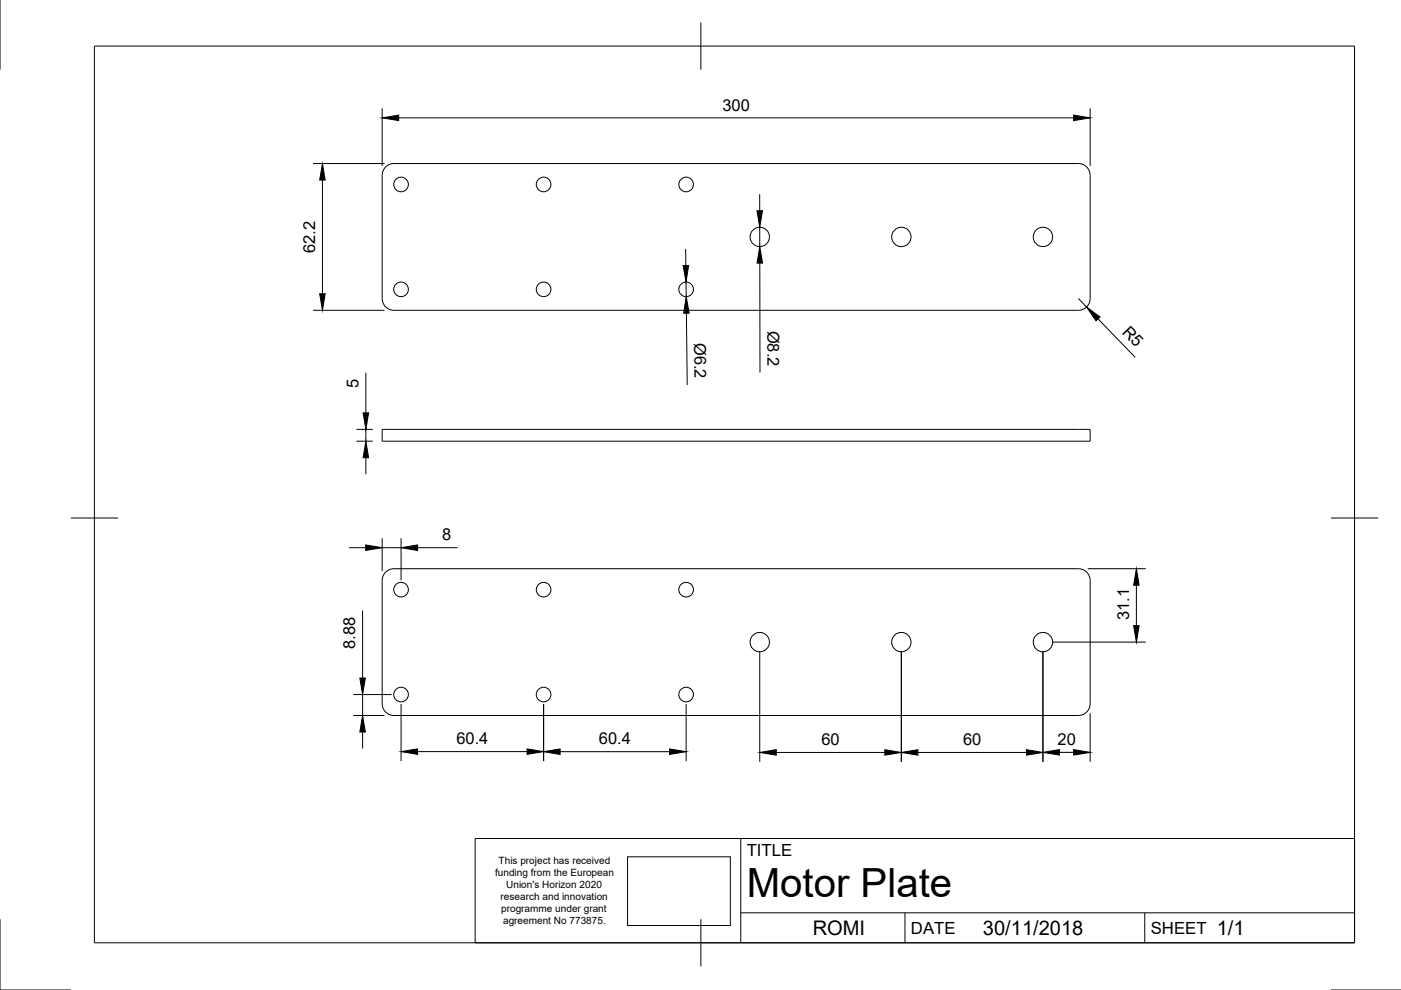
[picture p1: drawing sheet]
<svg xmlns="http://www.w3.org/2000/svg" width="297mm" height="210mm" viewBox="0 0 297 210" stroke-linecap="round" stroke-linejoin="round" font-family="sans-serif">
<!-- layer: Visible -->
<g fill="none" stroke="#000" stroke-width=".21">
<path d="M82 35.2l1-.5h.5h145.1a2.5 2.5 0 0 1 2.5 2.5v26.1a2.5 2.5 0 0 1-2.5 2.5h-145.1a2.5 2.5 0 0 1-2.5-2.5v-26.1a2.5 2.5 0 0 1 1-2zM81 91h150.1v2.5h-150.1zM82 121.1l1-.5h.5h145.1a2.5 2.5 0 0 1 2.5 2.5v26.1a2.5 2.5 0 0 1-2.5 2.5h-145.1a2.5 2.5 0 0 1-2.5-2.5v-26.1a2.5 2.5 0 0 1 1-2z"/>
<circle cx="85" cy="39.1" r="1.55"/>
<circle cx="115.3" cy="39.1" r="1.55"/>
<circle cx="145.5" cy="39.1" r="1.55"/>
<circle cx="161.1" cy="50.2" r="2.05"/>
<circle cx="191.1" cy="50.2" r="2.05"/>
<circle cx="221.1" cy="50.2" r="2.05"/>
<circle cx="85" cy="61.4" r="1.55"/>
<circle cx="115.3" cy="61.4" r="1.55"/>
<circle cx="145.5" cy="61.4" r="1.55"/>
<circle cx="85" cy="125" r="1.55"/>
<circle cx="115.3" cy="125" r="1.55"/>
<circle cx="145.5" cy="125" r="1.55"/>
<circle cx="161.1" cy="136.1" r="2.05"/>
<circle cx="191.1" cy="136.1" r="2.05"/>
<circle cx="221.1" cy="136.1" r="2.05"/>
<circle cx="85" cy="147.3" r="1.55"/>
<circle cx="115.3" cy="147.3" r="1.55"/>
<circle cx="145.5" cy="147.3" r="1.55"/>
</g>
<!-- layer: Border -->
<path d="M0 0v14.8M20 9.8h267.2v190.1h-267.2zM148.6 4.8v10M15 109.8h10M282.2 109.8h10M0 194.9v15h15M148.6 194.9v10M282.2 209.9h14.9" fill="none" stroke="#000" stroke-width=".21"/>
<!-- layer: Dimensions -->
<g fill="none" stroke="#000" stroke-width=".21">
<path d="M66.4 34.7h15.1M68.4 38.2v24.1M81 23v12.2M84.5 25h143.1M231.1 23v12.2M145.4 52.8v3.5M145.5 59.8v3.1M161.1 41.2v3.5M161.1 48.2v4.1M161.1 55.8v23.2M66.4 65.8h15.1M77.6 79v8.5"/>
<path d="M145.5 66.4l.2 15.2M228.6 63.3l1.8 1.8M232.8 67.6l7.9 8.2M75.6 91h3.4M75.6 93.5h3.4M77.6 91v2.5M77.6 97v3.5M74 116.1h3.5M81 114.1v7M81 116.1h4M85 114.1v8.9M88.5 116.1h8.5"/>
<path d="M76.9 129.4v14.4M161.1 138.1v23.4M191.1 138.1v23.4M221.1 138.1v23.4M223.1 136.1h19.8M230.6 120.6h12.3M240.9 124.1v8.5M74.9 147.3h8.1M74.9 151.7h6.6M76.9 147.3v4.4M76.9 155.2v3.5M85 149.3v12.1"/>
<path d="M88.5 159.4h23.3M115.3 149.3v12.1M118.8 159.4h23.2M145.5 149.3v12.1M164.6 159.5h23M194.6 159.5h23M224.6 159.5h3M231.1 151.2v10.3"/>
</g>
<g fill="#000" stroke="#000" stroke-width=".21">
<path d="M68.4 34.7l.5 3.5h-1.1zM81 25l3.5-.6v1.2zM227.6 24.4l3.5 .6-3.5 .6zM144.8 56.3h1.2l-.5 3.5zM160.5 44.7h1.2l-.6 3.5zM161.1 52.3l.6 3.5h-1.2zM67.8 62.3h1.1l-.5 3.5zM145.5 62.9l.6 3.5h-1.2zM230.4 65.1l2.8 2.1-.8 .8zM77.6 93.5l.6 3.5h-1.2zM77 87.5h1.2l-.6 3.5zM77.5 115.5l3.5 .6-3.5 .6z"/>
<path d="M85 116.1l3.5-.6v1.2zM240.4 132.6h1.1l-.6 3.5zM240.9 120.6l.6 3.5h-1.1zM76.9 151.7l.6 3.5h-1.2zM76.3 143.8h1.2l-.6 3.5zM85 159.4l3.5-.6v1.1zM111.8 158.8l3.5 .6-3.5 .5zM115.3 159.4l3.5-.6v1.2zM142 158.8l3.5 .6-3.5 .6zM161.1 159.5l3.5-.5v1.1zM187.6 159l3.5 .5-3.5 .6zM191.1 159.5l3.5-.5v1.1z"/>
<path d="M217.6 159l3.5 .5-3.5 .6zM221.1 159.5l3.5-.6v1.2zM227.6 158.9l3.5 .6-3.5 .6z"/>
</g>
<!-- layer: TitleBlock -->
<path d="M100.7 177.8h186.5v22.1h-186.5zM157.1 177.8v22.1M133.1 181.7h21.7v14.5h-21.7zM157.1 193.5h130.1M191.9 193.5v6.4M242.7 193.5v6.4" fill="none" stroke="#000" stroke-width=".21"/>
<text font-size="8.5" x="158.3" y="190.2">Motor Plate</text>
<g font-size="4.3">
<text x="172.3" y="198.2">ROMI</text>
<text x="208.4" y="198.2">30/11/2018</text>
<text x="258" y="198.2">1/1</text>
</g>
<g font-size="3.6">
<text x="158.3" y="181.6">TITLE</text>
<text x="193.1" y="198">DATE</text>
<text x="244" y="198">SHEET</text>
</g>
<g font-size="3.5">
<text x="153.2" y="23.4">300</text>
<text x="66.8" y="53.6" transform="rotate(-90 66.8 53.6)">62.2</text>
<text x="162.7" y="70.1" transform="rotate(90 162.7 70.1)">Ø8.2</text>
<text x="237.8" y="70.5" transform="rotate(46 237.8 70.5)">R5</text>
<text x="147.2" y="72.7" transform="rotate(89 147.2 72.7)">Ø6.2</text>
<text x="76" y="82.3" transform="rotate(-90 76 82.3)">5</text>
<text x="93.7" y="114.6">8</text>
<text x="239.4" y="131.5" transform="rotate(-90 239.4 131.5)">31.1</text>
<text x="75.3" y="137.6" transform="rotate(-90 75.3 137.6)">8.88</text>
<text x="96.8" y="157.8">60.4</text>
<text x="127" y="157.8">60.4</text>
<text x="174.2" y="158">60</text>
<text x="204.2" y="158">60</text>
<text x="224.2" y="158">20</text>
</g>
<g font-size="2.1">
<text x="105" y="185.7">funding from the European</text>
<text x="105.7" y="183.1">This project has received</text>
<text x="106.1" y="190.8">research and innovation</text>
<text x="107.3" y="188.3">Union's Horizon 2020</text>
<text x="106.3" y="193.3">programme under grant</text>
<text x="106.7" y="195.9">agreement No 773875.</text>
</g>
</svg>
